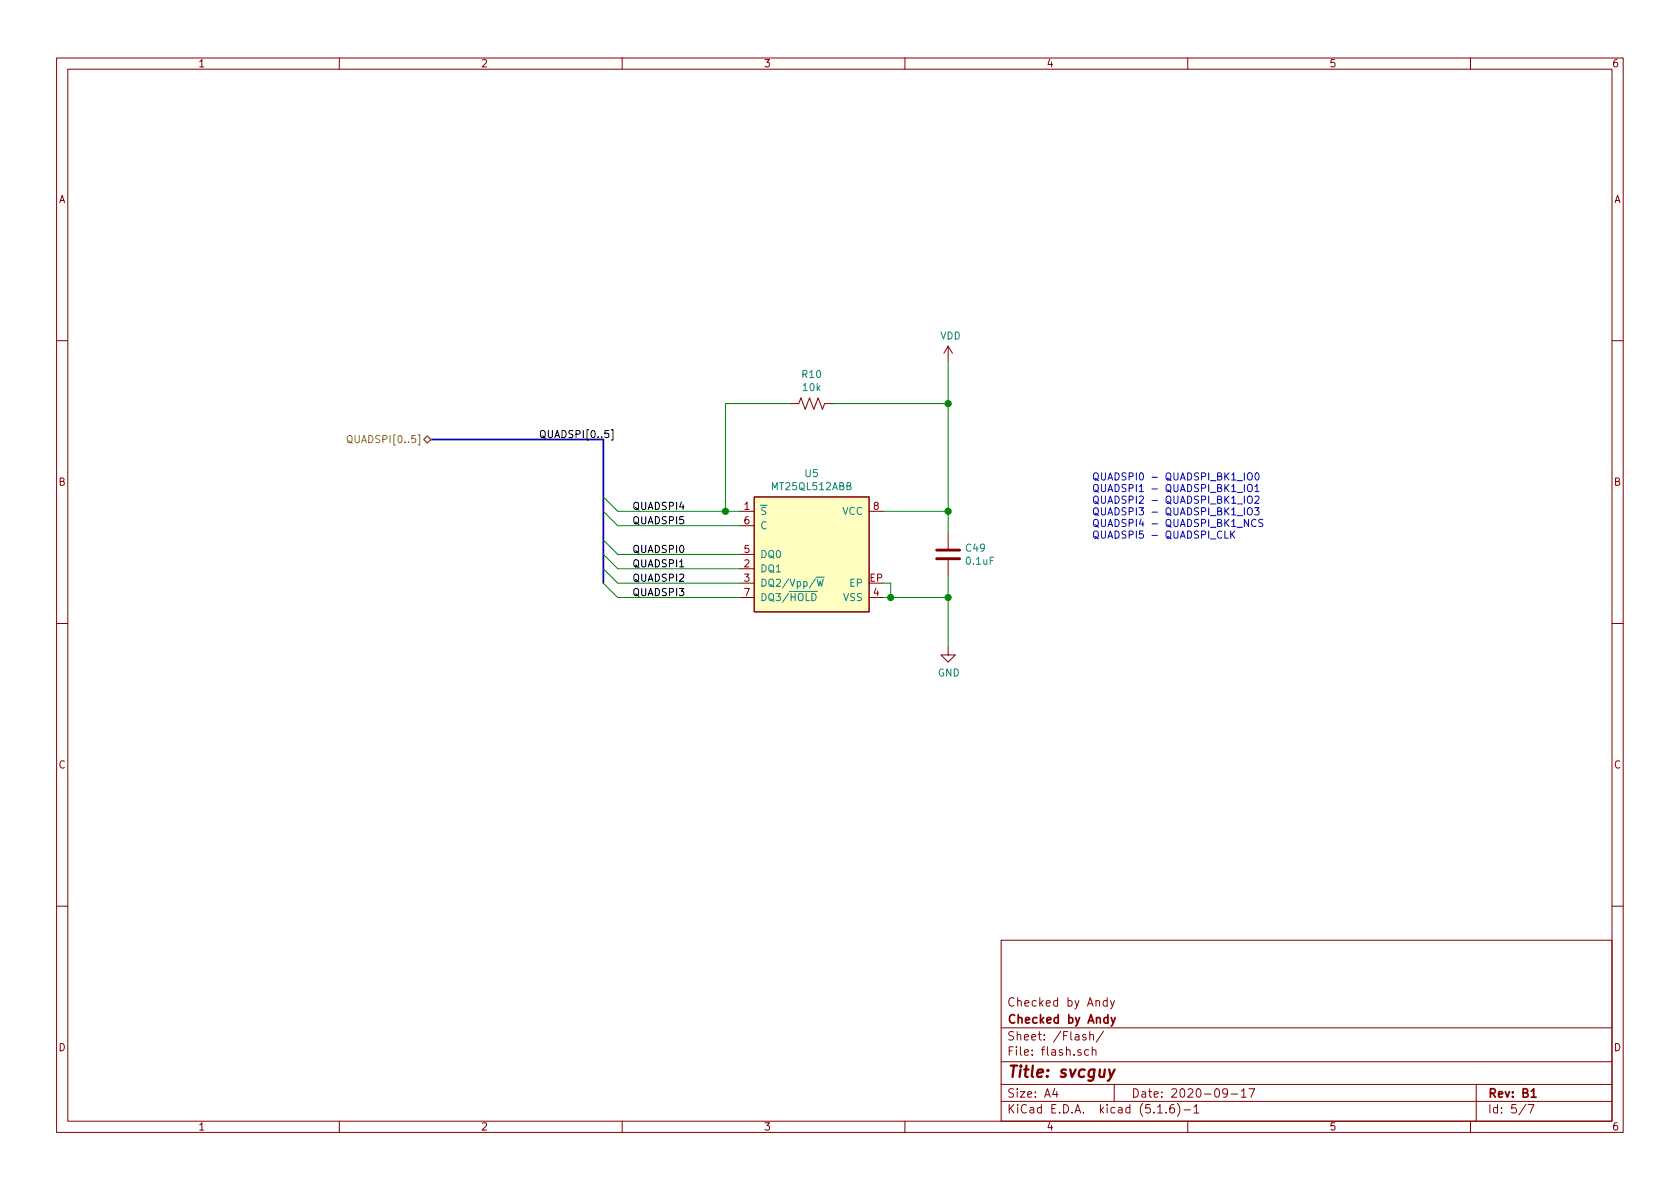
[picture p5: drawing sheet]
EESchema Schematic File Version 4
EELAYER 30 0
EELAYER END
$Descr A4 11693 8268
encoding utf-8
Sheet 5 7
Title "svcguy"
Date "2020-09-17"
Rev "B1"
Comp "Checked by Andy"
Comment1 "Checked by Andy"
Comment2 ""
Comment3 ""
Comment4 ""
$EndDescr
$Comp
L Custom_KiCAD:MT25QL512ABB U5
U 1 1
P 5650 3850
F 0 "U5" H 5650 4415 50  0000 C CNN
F 1 "MT25QL512ABB" H 5650 4324 50  0000 C CNN
F 2 "Custom_KICAD:W-PDFN-8" H 5650 4600 50  0001 C CNN
F 3 "https://www.micron.com/~/media/documents/products/data-sheet/nor-flash/serial-nor/mt25q/die-rev-b/mt25q_qlkt_l_512_abb_0.pdf" H 5650 3850 50  0001 C CNN
F 4 "C88868" H 5650 3850 50  0001 C CNN "LCSC"
F 5 "557-1786-ND" H 5650 3850 50  0001 C CNN "Digikey"
	1    5650 3850
	1    0    0    -1  
$EndComp
$Comp
L Device:R_US R10
U 1 1
P 5650 2800
F 0 "R10" V 5445 2800 50  0000 C CNN
F 1 "10k" V 5536 2800 50  0000 C CNN
F 2 "jlcpcb_smt:R_0402_1005Metric" V 5690 2790 50  0001 C CNN
F 3 "~" H 5650 2800 50  0001 C CNN
F 4 "C25744" V 5650 2800 50  0001 C CNN "LCSC"
F 5 "311-10.0KLRCT-ND" V 5650 2800 50  0001 C CNN "Digikey"
	1    5650 2800
	0    1    1    0   
$EndComp
Wire Wire Line
	5150 3550 5050 3550
$Comp
L power:VDD #PWR052
U 1 1
P 6600 2500
F 0 "#PWR052" H 6600 2350 50  0001 C CNN
F 1 "VDD" H 6617 2673 50  0000 C CNN
F 2 "" H 6600 2500 50  0001 C CNN
F 3 "" H 6600 2500 50  0001 C CNN
	1    6600 2500
	1    0    0    -1  
$EndComp
$Comp
L power:GND #PWR053
U 1 1
P 6600 4500
F 0 "#PWR053" H 6600 4250 50  0001 C CNN
F 1 "GND" H 6605 4327 50  0000 C CNN
F 2 "" H 6600 4500 50  0001 C CNN
F 3 "" H 6600 4500 50  0001 C CNN
	1    6600 4500
	1    0    0    -1  
$EndComp
$Comp
L Device:C C49
U 1 1
P 6600 3850
F 0 "C49" H 6715 3896 50  0000 L CNN
F 1 "0.1uF" H 6715 3805 50  0000 L CNN
F 2 "jlcpcb_smt:C_0402_1005Metric" H 6638 3700 50  0001 C CNN
F 3 "~" H 6600 3850 50  0001 C CNN
F 4 "C1525" H 6600 3850 50  0001 C CNN "LCSC"
F 5 "1276-1004-1-ND" H 6600 3850 50  0001 C CNN "Digikey"
	1    6600 3850
	1    0    0    -1  
$EndComp
Wire Wire Line
	6600 2500 6600 2800
Wire Wire Line
	6150 3550 6600 3550
Connection ~ 6600 3550
Wire Wire Line
	6600 3550 6600 3700
Wire Wire Line
	6150 4150 6200 4150
Wire Wire Line
	6600 4150 6600 4000
Wire Wire Line
	6600 4150 6600 4500
Connection ~ 6600 4150
Wire Wire Line
	5800 2800 6600 2800
Connection ~ 6600 2800
Wire Wire Line
	6600 2800 6600 3550
Wire Wire Line
	5500 2800 5050 2800
Wire Wire Line
	5050 2800 5050 3550
Entry Wire Line
	4200 3450 4300 3550
Entry Wire Line
	4200 3550 4300 3650
Entry Wire Line
	4200 3750 4300 3850
Entry Wire Line
	4200 3850 4300 3950
Entry Wire Line
	4200 3950 4300 4050
Entry Wire Line
	4200 4050 4300 4150
Wire Bus Line
	4200 3050 3000 3050
Text Notes 7600 3750 0    50   ~ 0
QUADSPI0 - QUADSPI_BK1_IO0\nQUADSPI1 - QUADSPI_BK1_IO1\nQUADSPI2 - QUADSPI_BK1_IO2\nQUADSPI3 - QUADSPI_BK1_IO3\nQUADSPI4 - QUADSPI_BK1_NCS\nQUADSPI5 - QUADSPI_CLK
Wire Wire Line
	4300 3550 5050 3550
Connection ~ 5050 3550
Wire Wire Line
	4300 3650 5150 3650
Wire Wire Line
	4300 3850 5150 3850
Wire Wire Line
	4300 3950 5150 3950
Wire Wire Line
	4300 4050 5150 4050
Wire Wire Line
	4300 4150 5150 4150
Text Label 4400 3550 0    50   ~ 0
QUADSPI4
Text Label 4400 3650 0    50   ~ 0
QUADSPI5
Text Label 4400 3850 0    50   ~ 0
QUADSPI0
Text Label 4400 3950 0    50   ~ 0
QUADSPI1
Text Label 4400 4050 0    50   ~ 0
QUADSPI2
Text Label 4400 4150 0    50   ~ 0
QUADSPI3
Text Label 3750 3050 0    50   ~ 0
QUADSPI[0..5]
Text HLabel 3000 3050 0    50   BiDi ~ 0
QUADSPI[0..5]
Wire Wire Line
	6150 4050 6200 4050
Wire Wire Line
	6200 4050 6200 4150
Connection ~ 6200 4150
Wire Wire Line
	6200 4150 6600 4150
Wire Bus Line
	4200 3050 4200 4050
$EndSCHEMATC
